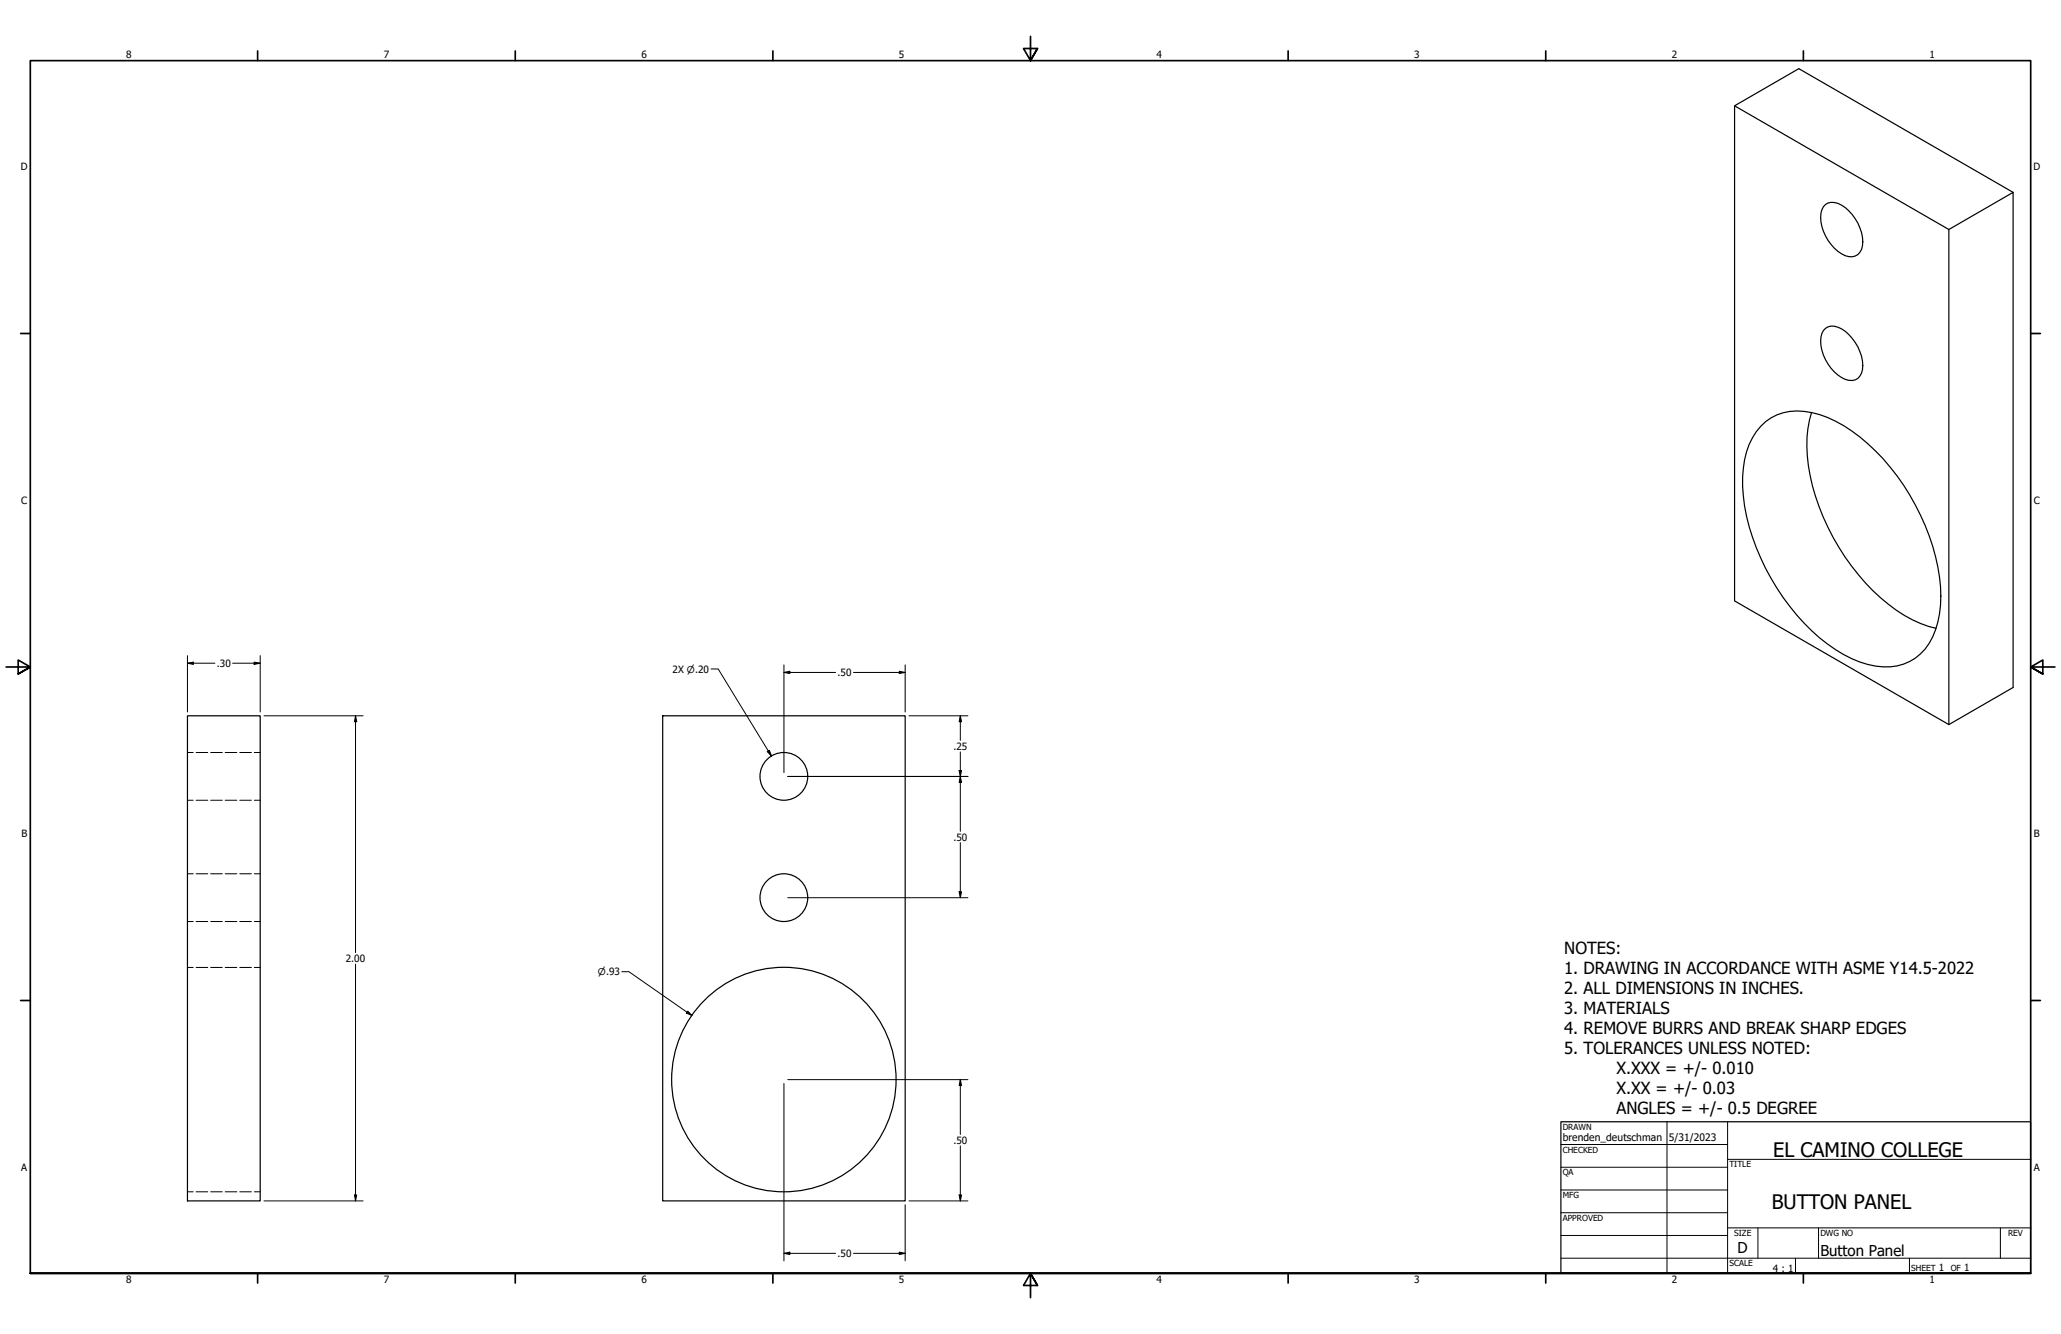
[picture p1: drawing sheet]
<svg xmlns="http://www.w3.org/2000/svg" width="864mm" height="559mm" viewBox="0 0 864 559" stroke-linecap="round" stroke-linejoin="round" font-family="sans-serif">
<!-- layer: Visible (ANSI) -->
<g fill="none" stroke="#000" stroke-width=".51">
<path d="M726.8 44.3l89.8 51.8 26.9-15.5v207.4l-26.9 15.5-89.8-51.8v-207.4l26.9-15.5 89.8 51.8M764.9 85.7a6.9 6.9 0 0 1 8.3 1.3 19 19 0 0 1 7.2 15.9 5.2 5.2 0 0 1-3.3 4.5 5.2 5.2 0 0 1-5.4-1 18.8 18.8 0 0 1-8.7-17.1l1-2.7zM816.6 96.1v207.4M764.9 137.5a6.7 6.7 0 0 1 8.3 1.3 19 19 0 0 1 7.2 16 4.9 4.9 0 0 1-7.2 4.1 18.4 18.4 0 0 1-10.2-17.7l.4-1.5zM737.7 178.6a21.6 21.6 0 0 1 21.5-5.8 55.7 55.7 0 0 1 26.6 16 95.1 95.1 0 0 1 27.3 56.9 37.6 37.6 0 0 1-6.5 26.2 21.4 21.4 0 0 1-20.8 7.1 53.2 53.2 0 0 1-26.6-14.7 95.4 95.4 0 0 1-28.7-56.5 39 39 0 0 1 5.4-27zM759.1 172.8a56 56 0 0 0 .4 30.8 95 95 0 0 0 35.1 52.1 48 48 0 0 0 16.7 7.5M78.5 299.8h30.5v203.2h-30.5zM277.7 299.8h101.6v203.2h-101.6z"/>
<circle cx="328.5" cy="325.2" r="10"/>
<circle cx="328.5" cy="376" r="10"/>
<circle cx="328.4" cy="452.2" r="47"/>
</g>
<!-- layer: Hidden (ANSI) -->
<g fill="none" stroke="#000" stroke-width=".42">
<path d="M78.5 315.2h2.5M82.2 315.2h4.9M88.3 315.2h4.9M94.4 315.2h4.9M100.5 315.2h4.8M106.6 315.2h2.4M78.5 335.2h2.5M82.2 335.2h4.9M88.3 335.2h4.9M94.4 335.2h4.9M100.5 335.2h4.8M106.6 335.2h2.4"/>
<path d="M78.5 366h2.5M82.2 366h4.9M88.3 366h4.9M94.4 366h4.9M100.5 366h4.8M106.6 366h2.4M78.5 386h2.5M82.2 386h4.9M88.3 386h4.9M94.4 386h4.9M100.5 386h4.8M106.6 386h2.4"/>
<path d="M78.5 405.3h2.5M82.2 405.3h4.9M88.3 405.3h4.9M94.4 405.3h4.9M100.5 405.3h4.8M106.6 405.3h2.4M78.5 499.2h2.5M82.2 499.2h4.9M88.3 499.2h4.9M94.4 499.2h4.9M100.5 499.2h4.8M106.6 499.2h2.4"/>
</g>
<!-- layer: Border (ANSI) -->
<g fill="none" stroke="#000" stroke-width=".7">
<path d="M431.8 15.2v10.2l-2.9-5.1h5.8l-2.9 5.1 2.9-5.1M107.9 21.3v4.1M215.9 21.3v4.1M323.8 21.3v4.1M539.8 21.3v4.1M647.7 21.3v4.1M755.6 21.3v4.1M8.6 139.7h4.1M850.9 139.7h4.1M2.5 279.4h10.2l-5.1-2.9v5.8l5.1-2.9-5.1 2.9M861.1 279.4h-10.2l5.1-2.9v5.8l-5.1-2.9 5.1 2.9M8.6 419.1h4.1"/>
<path d="M850.9 419.1h4.1M12.7 533.4v-508h838.2v508h-838.2h838.2M107.9 533.4v4.1M215.9 533.4v4.1M323.8 533.4v4.1M434.7 538.5l-2.9-5.1 2.9 5.1h-5.8l2.9-5.1v10.2M539.8 533.4v4.1M647.7 533.4v4.1M755.6 533.4v4.1"/>
</g>
<!-- layer: Title (ANSI) -->
<g fill="none" stroke="#000" stroke-width=".42">
<path d="M654 479.4h69.9M698.5 469.9v63.5M723.9 469.9v63.5M654 488.9h69.9M654 498.5h69.9M723.9 485.6h127M654 508h69.9M654 517.5h69.9M723.9 514.3h127M736.6 514.3v12.7M762 514.3v12.7M838.2 514.3v12.7"/>
<path d="M654 527h196.9M752.3 527v6.4M800.1 527v6.4"/>
</g>
<path d="M654 469.9h196.9v63.5h-196.9z" fill="none" stroke="#000" stroke-width=".51"/>
<!-- layer: Dimension (ANSI) -->
<g fill="none" stroke="#000" stroke-width=".42">
<path d="M78.5 277.8l2.5-.4v.9zM78.5 277.8h11.5M78.5 274.6v23.7M97.5 277.8h11.5M106.5 277.4l2.5 .4-2.5 .5zM109 274.6v23.7M328.5 278.5v45.2M379.3 278.5v19.8M110.6 299.8h41.5M149 299.8l.5 2.5h-1zM149 299.8v99.2M297.9 280.2h3l22.4 36.5"/>
<path d="M328.5 281.7l2.5-.5v.9zM328.5 281.7h21.6M357.6 281.7h21.7M376.8 281.2l2.5 .5-2.5 .4zM380.9 299.8h24.7M402.4 299.8l.5 2.5h-1zM402.4 299.8v10.3M321.5 314.8l.9-.5 .9 2.4zM402.4 315v33.2M330.1 325.2h75.5M401.9 322.8h1l-.5 2.4zM402.4 325.2l.5 2.5h-1z"/>
<path d="M402.4 353v23M330.1 376h75.5M401.9 373.6h1l-.5 2.4zM149 403.9v99.1M260.5 407h3l26.4 18.4M288.2 423.5l1.7 1.9-2.3-1zM328.5 453.8v74.4M330.1 452.2h75.5M402.4 452.2l.5 2.5h-1zM402.4 452.2v23M402.4 480v23M110.6 503h41.5"/>
<path d="M148.5 500.6h1l-.5 2.4zM379.3 504.6v23.6M380.9 503h24.7M401.9 500.6h1l-.5 2.4zM328.5 525l2.5-.5v1zM328.5 525h21.6M357.6 525h21.7M376.8 524.5l2.5 .5-2.5 .5z"/>
</g>
<g fill="#000">
<path d="M78.5 277.8l2.5-.4v.9z" fill-rule="evenodd"/>
<path d="M106.5 277.4l2.5 .4-2.5 .5z" fill-rule="evenodd"/>
<path d="M328.5 281.7l2.5-.5v.9z" fill-rule="evenodd"/>
<path d="M376.8 281.2l2.5 .5-2.5 .4z" fill-rule="evenodd"/>
<path d="M149 299.8l.5 2.5h-1z" fill-rule="evenodd"/>
<path d="M321.5 314.8l.9-.5 .9 2.4z" fill-rule="evenodd"/>
<path d="M402.4 299.8l.5 2.5h-1z" fill-rule="evenodd"/>
<path d="M401.9 322.8h1l-.5 2.4z" fill-rule="evenodd"/>
<path d="M402.4 325.2l.5 2.5h-1z" fill-rule="evenodd"/>
<path d="M401.9 373.6h1l-.5 2.4z" fill-rule="evenodd"/>
<path d="M288.2 423.5l1.7 1.9-2.3-1z" fill-rule="evenodd"/>
<path d="M402.4 452.2l.5 2.5h-1z" fill-rule="evenodd"/>
<path d="M148.5 500.6h1l-.5 2.4z" fill-rule="evenodd"/>
<path d="M401.9 500.6h1l-.5 2.4z" fill-rule="evenodd"/>
<path d="M328.5 525l2.5-.5v1z" fill-rule="evenodd"/>
<path d="M376.8 524.5l2.5 .5-2.5 .5z" fill-rule="evenodd"/>
</g>
<g font-size="8.4">
<text x="743" y="484.7">EL CAMINO COLLEGE</text>
<text x="742.4" y="506.3">BUTTON PANEL</text>
</g>
<g font-size="7">
<text x="655.4" y="399.5">NOTES:</text>
<text x="655.4" y="407.9">1. DRAWING IN ACCORDANCE WITH ASME Y14.5-2022</text>
<text x="655.4" y="416.2">2. ALL DIMENSIONS IN INCHES.</text>
<text x="655.4" y="424.6">3. MATERIALS</text>
<text x="655.4" y="433">4. REMOVE BURRS AND BREAK SHARP EDGES</text>
<text x="655.4" y="441.4">5. TOLERANCES UNLESS NOTED:</text>
<text x="677.3" y="449.7">X.XXX = +/- 0.010</text>
<text x="677.3" y="458.1">X.XX = +/- 0.03</text>
<text x="677.3" y="466.5">ANGLES = +/- 0.5 DEGREE</text>
</g>
<g font-size="6.3">
<text x="728.1" y="524.9">D</text>
<text x="762.8" y="526.2">Button Panel</text>
</g>
<g font-size="4.3">
<text x="654.8" y="478">brenden_deutschman</text>
<text x="699.3" y="478">5/31/2023</text>
</g>
<g font-size="4.2">
<text x="52.8" y="24.4">8</text>
<text x="160.8" y="24.4">7</text>
<text x="268.7" y="24.4">6</text>
<text x="376.7" y="24.4">5</text>
<text x="484.6" y="24.4">4</text>
<text x="592.6" y="24.4">3</text>
<text x="700.5" y="24.4">2</text>
<text x="808.5" y="24.4">1</text>
<text x="8.8" y="71.4">D</text>
<text x="852" y="71.4">D</text>
<text x="8.9" y="211.1">C</text>
<text x="852.2" y="211.1">C</text>
<text x="90.9" y="279.3">.30</text>
<text x="281.8" y="281.7">2X ⌀.20</text>
<text x="351" y="283.1">.50</text>
<text x="399.5" y="314.1">.25</text>
<text x="9" y="350.8">B</text>
<text x="399.5" y="352.2">.50</text>
<text x="852.2" y="350.8">B</text>
<text x="144.9" y="403">2.00</text>
<text x="399.5" y="479.2">.50</text>
<text x="8.9" y="490.5">A</text>
<text x="852.2" y="490.5">A</text>
<text x="351" y="526.5">.50</text>
<text x="742.9" y="532.6">4 : 1</text>
<text x="812.4" y="532.6">1</text>
<text x="823" y="532.6">1</text>
<text x="52.8" y="537.5">8</text>
<text x="160.8" y="537.5">7</text>
<text x="268.7" y="537.5">6</text>
<text x="376.7" y="537.5">5</text>
<text x="484.6" y="537.5">4</text>
<text x="592.6" y="537.5">3</text>
<text x="700.5" y="537.5">2</text>
<text x="808.5" y="537.5">1</text>
</g>
<text font-size="3.9" x="250.5" y="408.5">⌀.93</text>
<g font-size="3.5">
<text x="654.8" y="473.2">DRAWN</text>
<text x="654.8" y="482.8">CHECKED</text>
<text x="724.7" y="488.9">TITLE</text>
<text x="654.8" y="492.3">QA</text>
<text x="654.8" y="501.8">MFG</text>
<text x="654.8" y="511.4">APPROVED</text>
<text x="726.7" y="517.7">SIZE</text>
<text x="762.8" y="517.7">DWG NO</text>
<text x="841.4" y="517.7">REV</text>
<text x="724.7" y="530.4">SCALE</text>
<text x="800.9" y="532.6">SHEET</text>
<text x="817.4" y="532.6">OF</text>
</g>
</svg>
